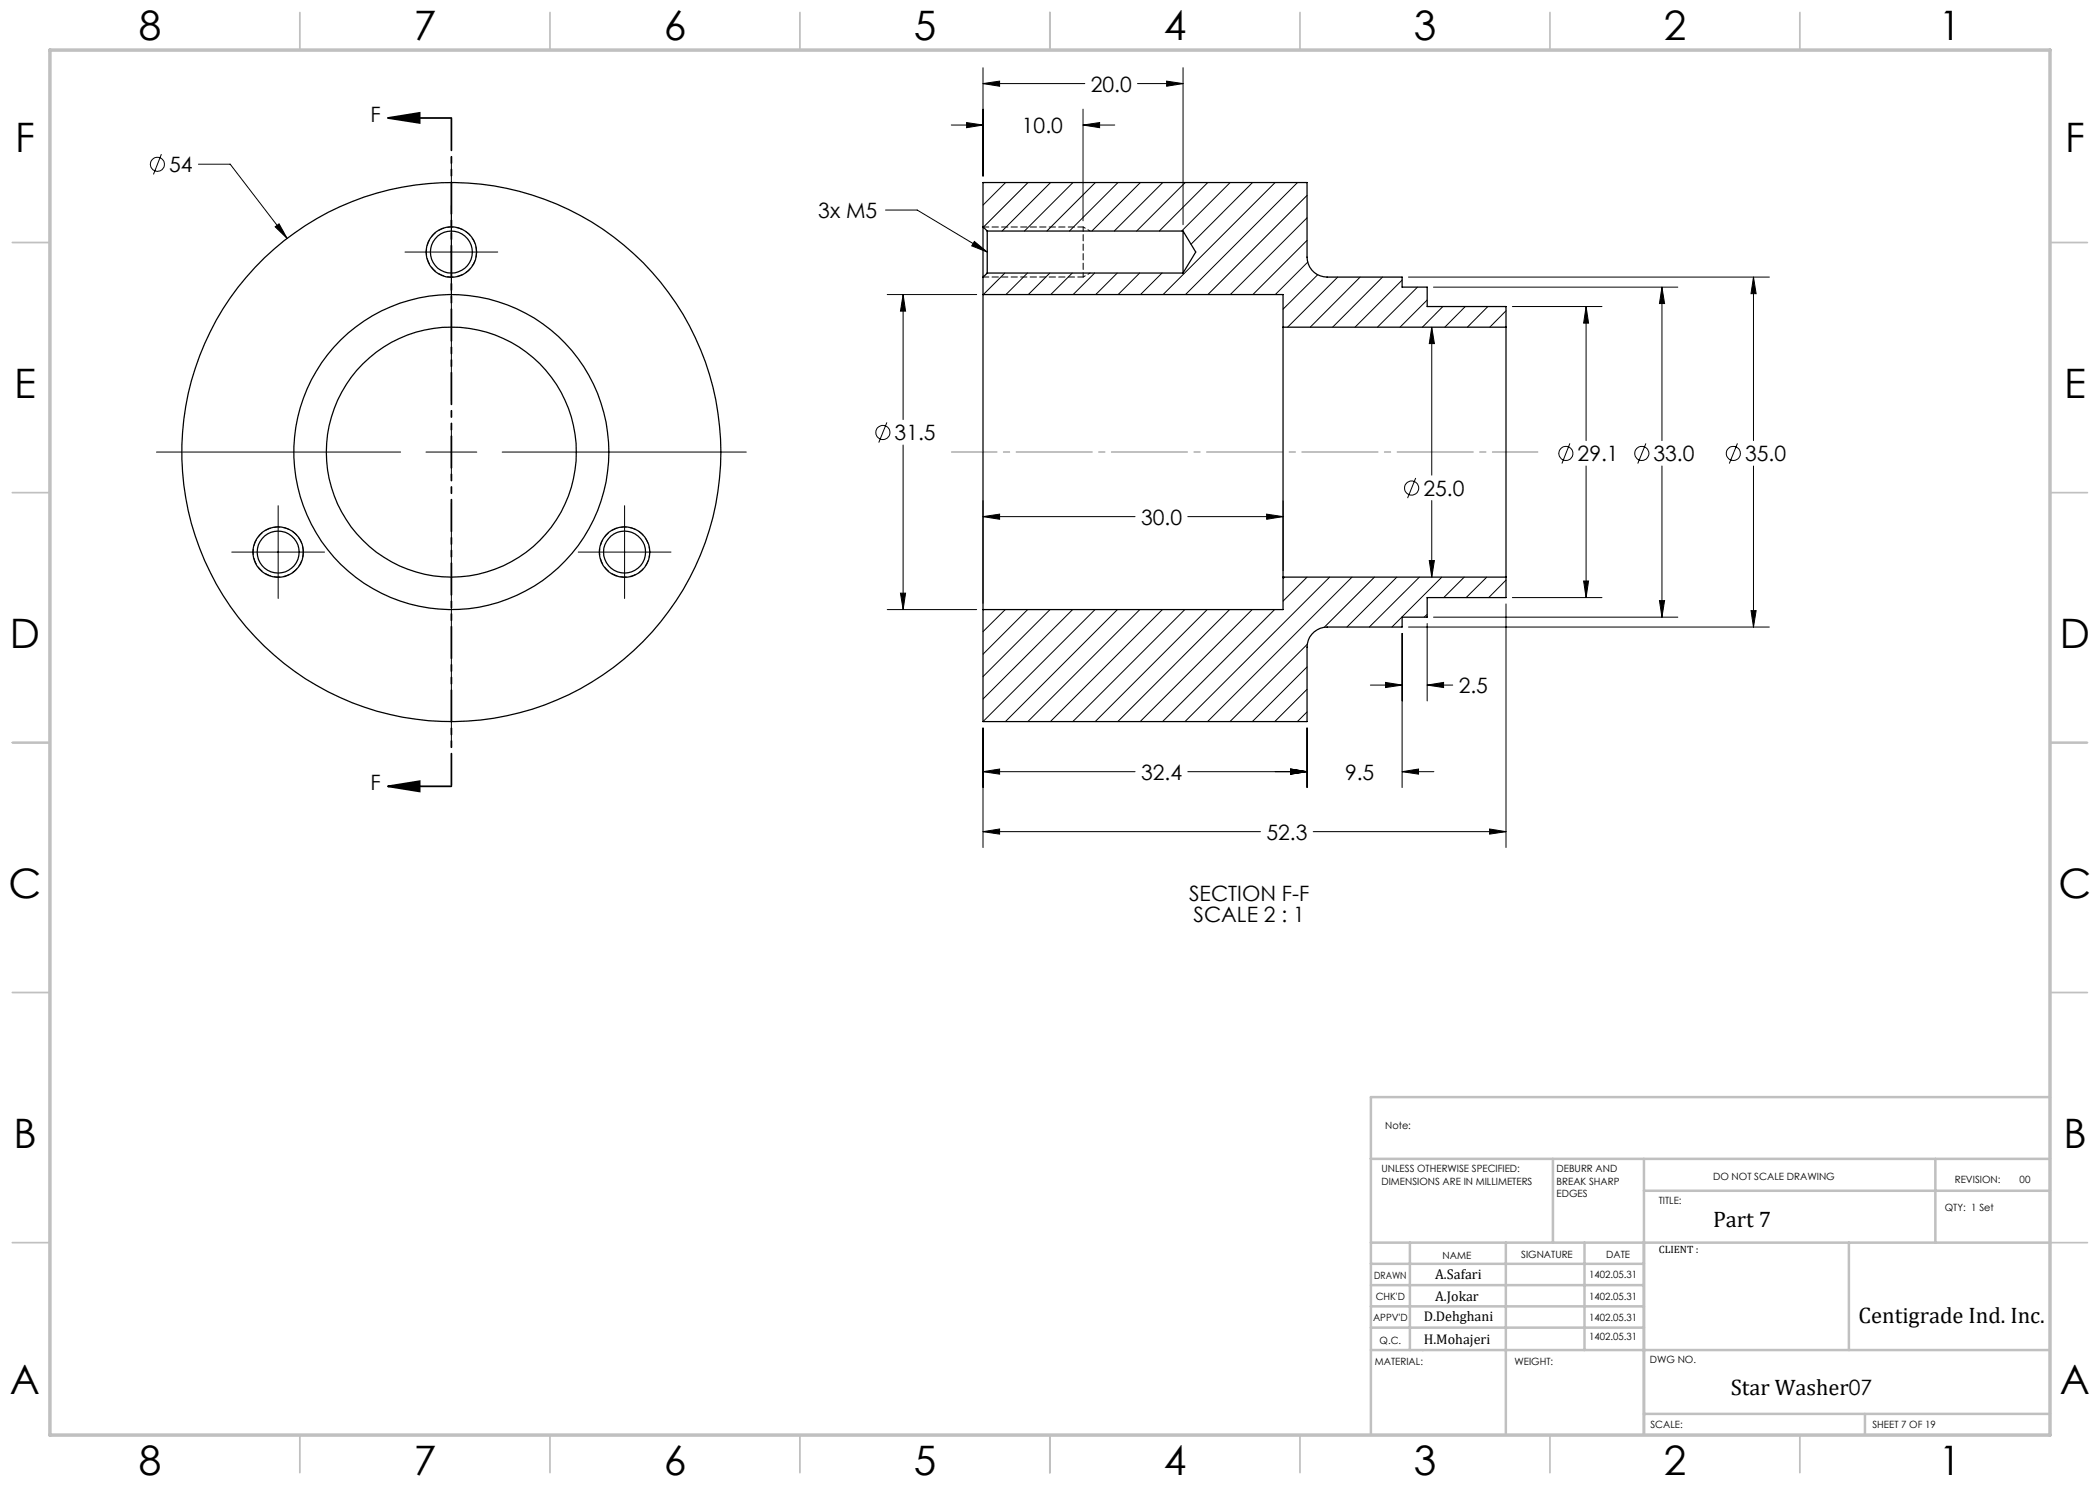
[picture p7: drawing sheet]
<svg xmlns="http://www.w3.org/2000/svg" width="420mm" height="297mm" viewBox="0 0 420 297" stroke-linecap="round" stroke-linejoin="round" font-family="sans-serif">
<g fill="none" stroke="#000" stroke-width=".2">
<path d="M196.6 16.7l3.3-.5v1zM196.6 13.5v21.7M196.6 16.7h20.4M227.5 16.7h9.1M233.3 16.2l3.3 .5-3.3 .5zM236.6 13.5v31.4M32.3 30.8l-1.6 4.1M39.7 32.8h6.3l11.4 14.9M90.3 31.4v48.9M190.3 25h6.3M193.3 24.5l3.3 .5-3.3 .5zM196.6 36.5h.1"/>
<path d="M201.1 36.5l-4.5 4.5M205.6 36.5l-8.9 8.9M210.1 36.5l-9.7 9.7M214.6 36.5l-9.7 9.7M216.6 25l3.3-.5v1zM216.6 21.8v22.4M216.6 25h6.4M219.1 36.5l-9.7 9.7M223.6 36.5l-9.7 9.7M228.1 36.5l-9.7 9.7M232.6 36.5l-9.8 9.7M237 36.5l-9.7 9.7"/>
<path d="M241.5 36.5l-9.7 9.7M246 36.5l-9.7 9.7M250.5 36.5l-12.3 12.4M255 36.5l-22.4 22.4M259.5 36.5l-22.4 22.4M261.4 39.1l-19.8 19.8M55 45.4l.8-.6 1.6 2.9zM81 50.4h18.6M177.1 42h6.3l14 8.4M177.4 58.9h17.9M180.6 58.9l.5 3.3h-1zM180.6 58.9v25"/>
<path d="M194.9 48.3l2.5 2.1-3.1-1.2zM201 54.6l-4.3 4.3M205.5 54.6l-4.3 4.3M210 54.6l-4.3 4.3M214.5 54.6l-4.4 4.3M218.9 54.6l-4.3 4.3M223.4 54.6l-4.3 4.3M227.9 54.6l-4.3 4.3M232.4 54.6l-4.3 4.3M261.4 43.6l-15.3 15.3M261.4 48.1l-10.8 10.8M261.5 52.4l-6.4 6.5"/>
<path d="M263.5 55l-6.9 6.8M267.5 55.4l-10 10M272 55.4l-10 10M276.5 55.4l-10 10M280.4 56l-9.4 9.4M281.7 55.4h72.2M283.5 57.4l-8 8M286.7 57.4h48.9M332.4 57.4l.5 3.3h-1zM332.4 57.4v30.7M350.7 55.4l.5 3.3h-1zM350.7 55.4v32.7"/>
<path d="M285.4 60l-5.4 5.4M286.3 65.4l.6 3.3h-1zM286.3 65.4v29.6M288.6 61.3l-4.1 4.1M293.1 61.3l-4.1 4.1M297.6 61.3l-4.1 4.1M301.2 62.2l-3.2 3.2M302.5 61.3h17.9M317.2 61.3l.5 3.3h-1zM317.2 61.3v26.8M31.3 90.4h48.8M85.2 90.4h10.2"/>
<path d="M90.3 85.3v10.2M100.4 90.4h48.9M177.4 84.5l-1.6 4M180.6 89v32.9M283.1 95.6l-1.6 4M314 88.7l-1.6 4M317.2 93.2v26.3M329.2 88.7l-1.6 4M332.4 93.2v30.2M347.5 88.7l-1.6 4M350.7 93.2v32.2M46.4 110.4h18.5"/>
<path d="M55.6 101.1v18.6M90.3 100.6v48.8M115.6 110.4h18.6M124.9 101.1v18.6M180.1 118.6h1l-.5 3.3zM196.6 103.3l3.3-.5v1.1zM196.6 100.2v20.4M196.6 103.3h30.4M237.6 103.3h19M253.3 102.8l3.3 .5-3.3 .6zM256.6 100.2v14M256.9 115.4l-.3 .3"/>
<path d="M261.4 115.4l-4.8 4.8M265.9 115.4l-28.9 28.9M270.4 115.4l-28.9 28.9M274.9 115.4l-10 10M279.4 115.4l-10 10M283.9 115.4l-10 10M285.9 112.1h1l-.6 3.3zM286.3 100.1v15.3M288.4 115.4l-10 10M292.8 115.4l-4.1 4.1M297.4 115.4l-4.2 4.1M301.2 116l-3.5 3.5"/>
<path d="M302.5 119.5h17.9M316.7 116.2h1l-.5 3.3zM177.4 121.9h17.9M201 121.9l-4.4 4.4M205.5 121.9l-8.9 8.9M210 121.9l-13.4 13.4M214.5 121.9l-17.9 17.9M219 121.9l-22.4 22.4M223.5 121.9l-22.4 22.4M228 121.9l-22.4 22.4M232.5 121.9l-22.4 22.4M237 121.9l-22.4 22.4"/>
<path d="M241.4 121.9l-22.4 22.4M245.9 121.9l-22.3 22.4M250.4 121.9l-22.4 22.4M254.9 121.9l-22.4 22.4M261.4 133.4l-10.9 10.9M261.4 137.9l-6.4 6.4M261.4 128.9l-15.4 15.4M274.1 137h6.3M277.1 136.5l3.3 .5-3.3 .5zM280.4 126.7v30.8M281.7 125.4h72.2M285.4 137l3.3-.5v1z"/>
<path d="M285.4 124.7v15.5M285.4 137h5.1M285.4 122.9l-.6 .5M286.7 123.4h48.9M301.2 120.8v48.7M331.9 120.1h1l-.5 3.3zM350.2 122.1h1l-.5 3.3zM196.6 154.3l3.3-.5v1zM196.6 145.6v23.9M196.6 154.3h30.4M237.6 154.3h23.8M258.1 153.8l3.3 .5-3.3 .5z"/>
<path d="M261.4 145.6v11.9M261.4 142.4l-1.9 1.9M280.4 154.3l3.3-.5v1zM280.4 154.3h6.4M196.6 166.3l3.3-.5v1zM196.6 166.3h55.5M262.6 166.3h38.6M297.9 165.8l3.3 .5-3.3 .5z"/>
<circle cx="31.5" cy="32.8" r="1.4"/>
<circle cx="176.6" cy="86.5" r="1.4"/>
<circle cx="282.3" cy="97.6" r="1.41"/>
<circle cx="313.2" cy="90.7" r="1.41"/>
<circle cx="328.4" cy="90.7" r="1.42"/>
<circle cx="346.7" cy="90.7" r="1.42"/>
</g>
<path d="M77.6 23.6h12.7M77.6 23.6l6.3-1v2zM77.6 157.3h12.7M77.6 157.3l6.3-1.1v2.1z" fill="none" stroke="#000" stroke-width=".35"/>
<path d="M95.3 50.4a5 5 0 0 1-7.4 4.4 5 5 0 0 1-.3-8.6 5 5 0 0 1 7.7 3.9v.3M60.6 110.4a5 5 0 0 1-7.4 4.4 5 5 0 0 1-.2-8.6 5 5 0 0 1 7.6 3.9v.3M129.9 110.4a5 5 0 0 1-7.4 4.4 5 5 0 0 1-.3-8.6 5 5 0 0 1 7.7 3.9v.3" fill="none" stroke="#000" stroke-width=".2" stroke-dasharray="1.3 .6" stroke-dashoffset=".2" stroke-linecap="butt"/>
<path d="M90.3 23.6v133.6" fill="none" stroke="#000" stroke-width=".35" stroke-dasharray="6.3 1.3 1.3 1.3 1.3 1.3" stroke-dashoffset="-.2"/>
<path d="M190.3 90.4h117.3" fill="none" stroke="#808080" stroke-width=".2" stroke-dasharray="15.2 1.3 1.3 1.3" stroke-dashoffset="6.1"/>
<g fill="none" stroke="#c0c0c0" stroke-width=".35">
<path d="M60 2.5v7.5M110 2.5v7.5M160 2.5v7.5M210 2.5v7.5M260 2.5v7.5M310 2.5v7.5M360 2.5v7.5M2.5 48.5h7.5M410 48.5h7.5M2.5 98.5h7.5M410 98.5h7.5M2.5 148.5h7.5"/>
<path d="M410 148.5h7.5M2.5 198.5h7.5M410 198.5h7.5M2.5 248.5h7.5M410 248.5h7.5M60 287v7.5M110 287v7.5M160 287v7.5M210 287v7.5M260 287v7.5M310 287v7.5M360 287v7.5"/>
</g>
<g fill="none" stroke="#c0c0c0" stroke-width=".5">
<path d="M410 219.4h-135.8v67.4M274.2 231.8h135.8M310.6 231.8v16.7M328.8 231.8v55.2M328.8 238.2h81.2M387.1 231.8v16.7M274.2 248.5h135.8M274.2 257h54.6M274.2 252.8h54.6M282 248.5v21.5M301.2 248.5v38.3M316.9 248.5v21.5"/>
<path d="M369.8 248.5v21.5M274.2 265.5h54.6M274.2 261.3h54.6M274.2 270h135.8M328.8 282.8h81.2M373 282.8v4.2"/>
</g>
<path d="M10 10h400v277h-400z" fill="none" stroke="#c0c0c0" stroke-width=".7"/>
<path d="M216.6 55.4v-10" fill="none" stroke="#000" stroke-width=".2" stroke-dasharray="1.3 .6" stroke-dashoffset=".4"/>
<path d="M196.7 45.4h19.9M196.7 55.4h19.9" fill="none" stroke="#000" stroke-width=".2" stroke-dasharray="1.3 .6" stroke-dashoffset=".2"/>
<path d="M216.6 55.4l1.4-.8M216.6 45.4l1.4 .8" fill="none" stroke="#000" stroke-width=".2" stroke-dasharray="1.3 .6" stroke-dashoffset=".8"/>
<g fill="#000">
<path d="M194.9 48.3l2.5 2.1-3.1-1.2z"/>
<path d="M77.6 23.6l6.3-1v2zM77.6 157.3l6.3-1.1v2.1z"/>
<path d="M55 45.4l2.4 2.3-1.6-2.9zM180.6 58.9l.5 3.3h-1zM180.1 118.6h1l-.5 3.3zM193.3 24.5l3.3 .5-3.3 .5zM216.6 25l3.3-.5v1zM196.6 16.7l3.3-.5v1zM233.3 16.2l3.3 .5-3.3 .5zM258.1 153.8l3.3 .5-3.3 .5zM196.6 154.3l3.3-.5v1zM258.1 153.8l3.3 .5-3.3 .5zM280.4 154.3l3.3-.5v1zM285.4 137l3.3-.5v1zM277.1 136.5l3.3 .5-3.3 .5zM196.6 166.3l3.3-.5v1zM297.9 165.8l3.3 .5-3.3 .5zM316.7 116.2h1l-.5 3.3zM317.2 61.3l.5 3.3h-1zM331.9 120.1h1l-.5 3.3zM332.4 57.4l.5 3.3h-1zM350.2 122.1h1l-.5 3.3zM350.7 55.4l.5 3.3h-1zM196.6 103.3l3.3-.5v1.1zM253.3 102.8l3.3 .5-3.3 .6zM286.3 65.4l.6 3.3h-1zM285.9 112.1h1l-.6 3.3z"/>
</g>
<g fill="none" stroke="#000" stroke-width=".25">
<path d="M196.6 45.4v-8.9h64.8v14.9a4 4 0 0 0 4 4h15v2h5v3.9h15.8v4.1M196.6 58.9v63M196.6 45.4v10.1M196.6 55.5v3.4M196.6 58.9h60v6.5M196.6 45.4l.8 .8M197.4 46.2v8.4M197.4 54.6l-.8 .9M197.4 54.6h39.2M197.4 46.2h39.2M236.6 46.2v8.4M236.6 46.2l2.5 4.2-2.5 4.2"/>
<path d="M256.6 65.4v50M256.6 65.4h44.6M301.2 65.4v50M256.6 115.4v6.5h-60M256.6 115.4h44.6M301.2 115.4v4.1h-15.8v3.9h-5v2h-15a4.1 4.1 0 0 0-4 4v14.9h-64.8v-22.4"/>
<circle cx="90.3" cy="50.4" r="5.1"/>
<circle cx="90.3" cy="50.4" r="4.2"/>
<circle cx="90.3" cy="90.4" r="25"/>
<circle cx="90.3" cy="90.4" r="31.5"/>
<circle cx="90.3" cy="90.4" r="53.9"/>
<circle cx="55.6" cy="110.4" r="5.1"/>
<circle cx="55.6" cy="110.4" r="4.2"/>
<circle cx="124.9" cy="110.4" r="5.1"/>
<circle cx="124.9" cy="110.4" r="4.2"/>
</g>
<g font-size="8.1">
<text x="27.8" y="8">8</text>
<text x="82.8" y="8">7</text>
<text x="132.8" y="8">6</text>
<text x="182.8" y="8">5</text>
<text x="232.8" y="8">4</text>
<text x="282.8" y="8">3</text>
<text x="332.8" y="8">2</text>
<text x="387.8" y="8">1</text>
<text x="3" y="30.4">F</text>
<text x="413" y="30.4">F</text>
<text x="2.8" y="79.6">E</text>
<text x="412.8" y="79.6">E</text>
<text x="2" y="129.6">D</text>
<text x="412" y="129.6">D</text>
<text x="1.7" y="179.6">C</text>
<text x="411.7" y="179.6">C</text>
<text x="2.7" y="229.6">B</text>
<text x="412.7" y="229.6">B</text>
<text x="2" y="278.9">A</text>
<text x="412" y="278.9">A</text>
<text x="27.8" y="295">8</text>
<text x="82.8" y="295">7</text>
<text x="132.8" y="295">6</text>
<text x="182.8" y="295">5</text>
<text x="232.8" y="295">4</text>
<text x="282.8" y="295">3</text>
<text x="332.8" y="295">2</text>
<text x="387.8" y="295">1</text>
</g>
<g font-size="4.5">
<text x="342.6" y="245.3">Part 7</text>
<text x="371.7" y="264.6">Centigrade Ind. Inc.</text>
<text x="346.2" y="279">Star Washer07</text>
</g>
<g font-size="4.2">
<text x="218.1" y="18.3">20.0</text>
<text x="74.1" y="24.4">F</text>
<text x="204.4" y="26.6">10.0</text>
<text x="33.8" y="34.4">54</text>
<text x="163.7" y="43.6">3x M5</text>
<text x="178.9" y="88">31.5</text>
<text x="315.5" y="92.2">29.1</text>
<text x="330.7" y="92.2">33.0</text>
<text x="349" y="92.2">35.0</text>
<text x="284.7" y="99.1">25.0</text>
<text x="228.2" y="104.9">30.0</text>
<text x="291.7" y="138.6">2.5</text>
<text x="228.2" y="155.9">32.4</text>
<text x="269" y="155.9">9.5</text>
<text x="74.1" y="158">F</text>
<text x="253.3" y="167.9">52.3</text>
<text x="237.8" y="180.2">SECTION F-F</text>
<text x="238.7" y="184.4">SCALE 2 : 1</text>
</g>
<g font-size="2.8">
<text x="287" y="255.9">A.Safari</text>
<text x="287" y="260.1">A.Jokar</text>
<text x="284.7" y="264.2">D.Dehghani</text>
<text x="284.7" y="268.7">H.Mohajeri</text>
</g>
<text font-size="2.1" x="331.8" y="250.7">CLIENT :</text>
<g font-size="2">
<text x="277" y="225.8">Note:</text>
<text x="276.3" y="234.5">UNLESS OTHERWISE SPECIFIED:</text>
<text x="276.3" y="237">DIMENSIONS ARE IN MILLIMETERS</text>
<text x="311.3" y="234.5">DEBURR AND</text>
<text x="311.3" y="237">BREAK SHARP</text>
<text x="311.3" y="239.5">EDGES</text>
<text x="342.6" y="236">DO NOT SCALE DRAWING</text>
<text x="391" y="236.6">REVISION:</text>
<text x="403.9" y="236.6">00</text>
<text x="331.8" y="240.8">TITLE:</text>
<text x="389" y="242.2">QTY: 1 Set</text>
<text x="288.5" y="251.7">NAME</text>
<text x="304.2" y="251.7">SIGNATURE</text>
<text x="321.2" y="251.7">DATE</text>
<text x="274.8" y="255.9">DRAWN</text>
<text x="317.8" y="255.5">1402.05.31</text>
<text x="275.1" y="260.1">CHK'D</text>
<text x="317.8" y="260.1">1402.05.31</text>
<text x="274.6" y="264.2">APPV'D</text>
<text x="275.9" y="268.7">Q.C.</text>
<text x="317.8" y="264.2">1402.05.31</text>
<text x="317.8" y="268">1402.05.31</text>
<text x="275" y="273">MATERIAL:</text>
<text x="302.9" y="273">WEIGHT:</text>
<text x="330" y="272.5">DWG NO.</text>
<text x="330.1" y="285.6">SCALE:</text>
<text x="374.5" y="285.6">SHEET 7 OF 19</text>
</g>
</svg>
